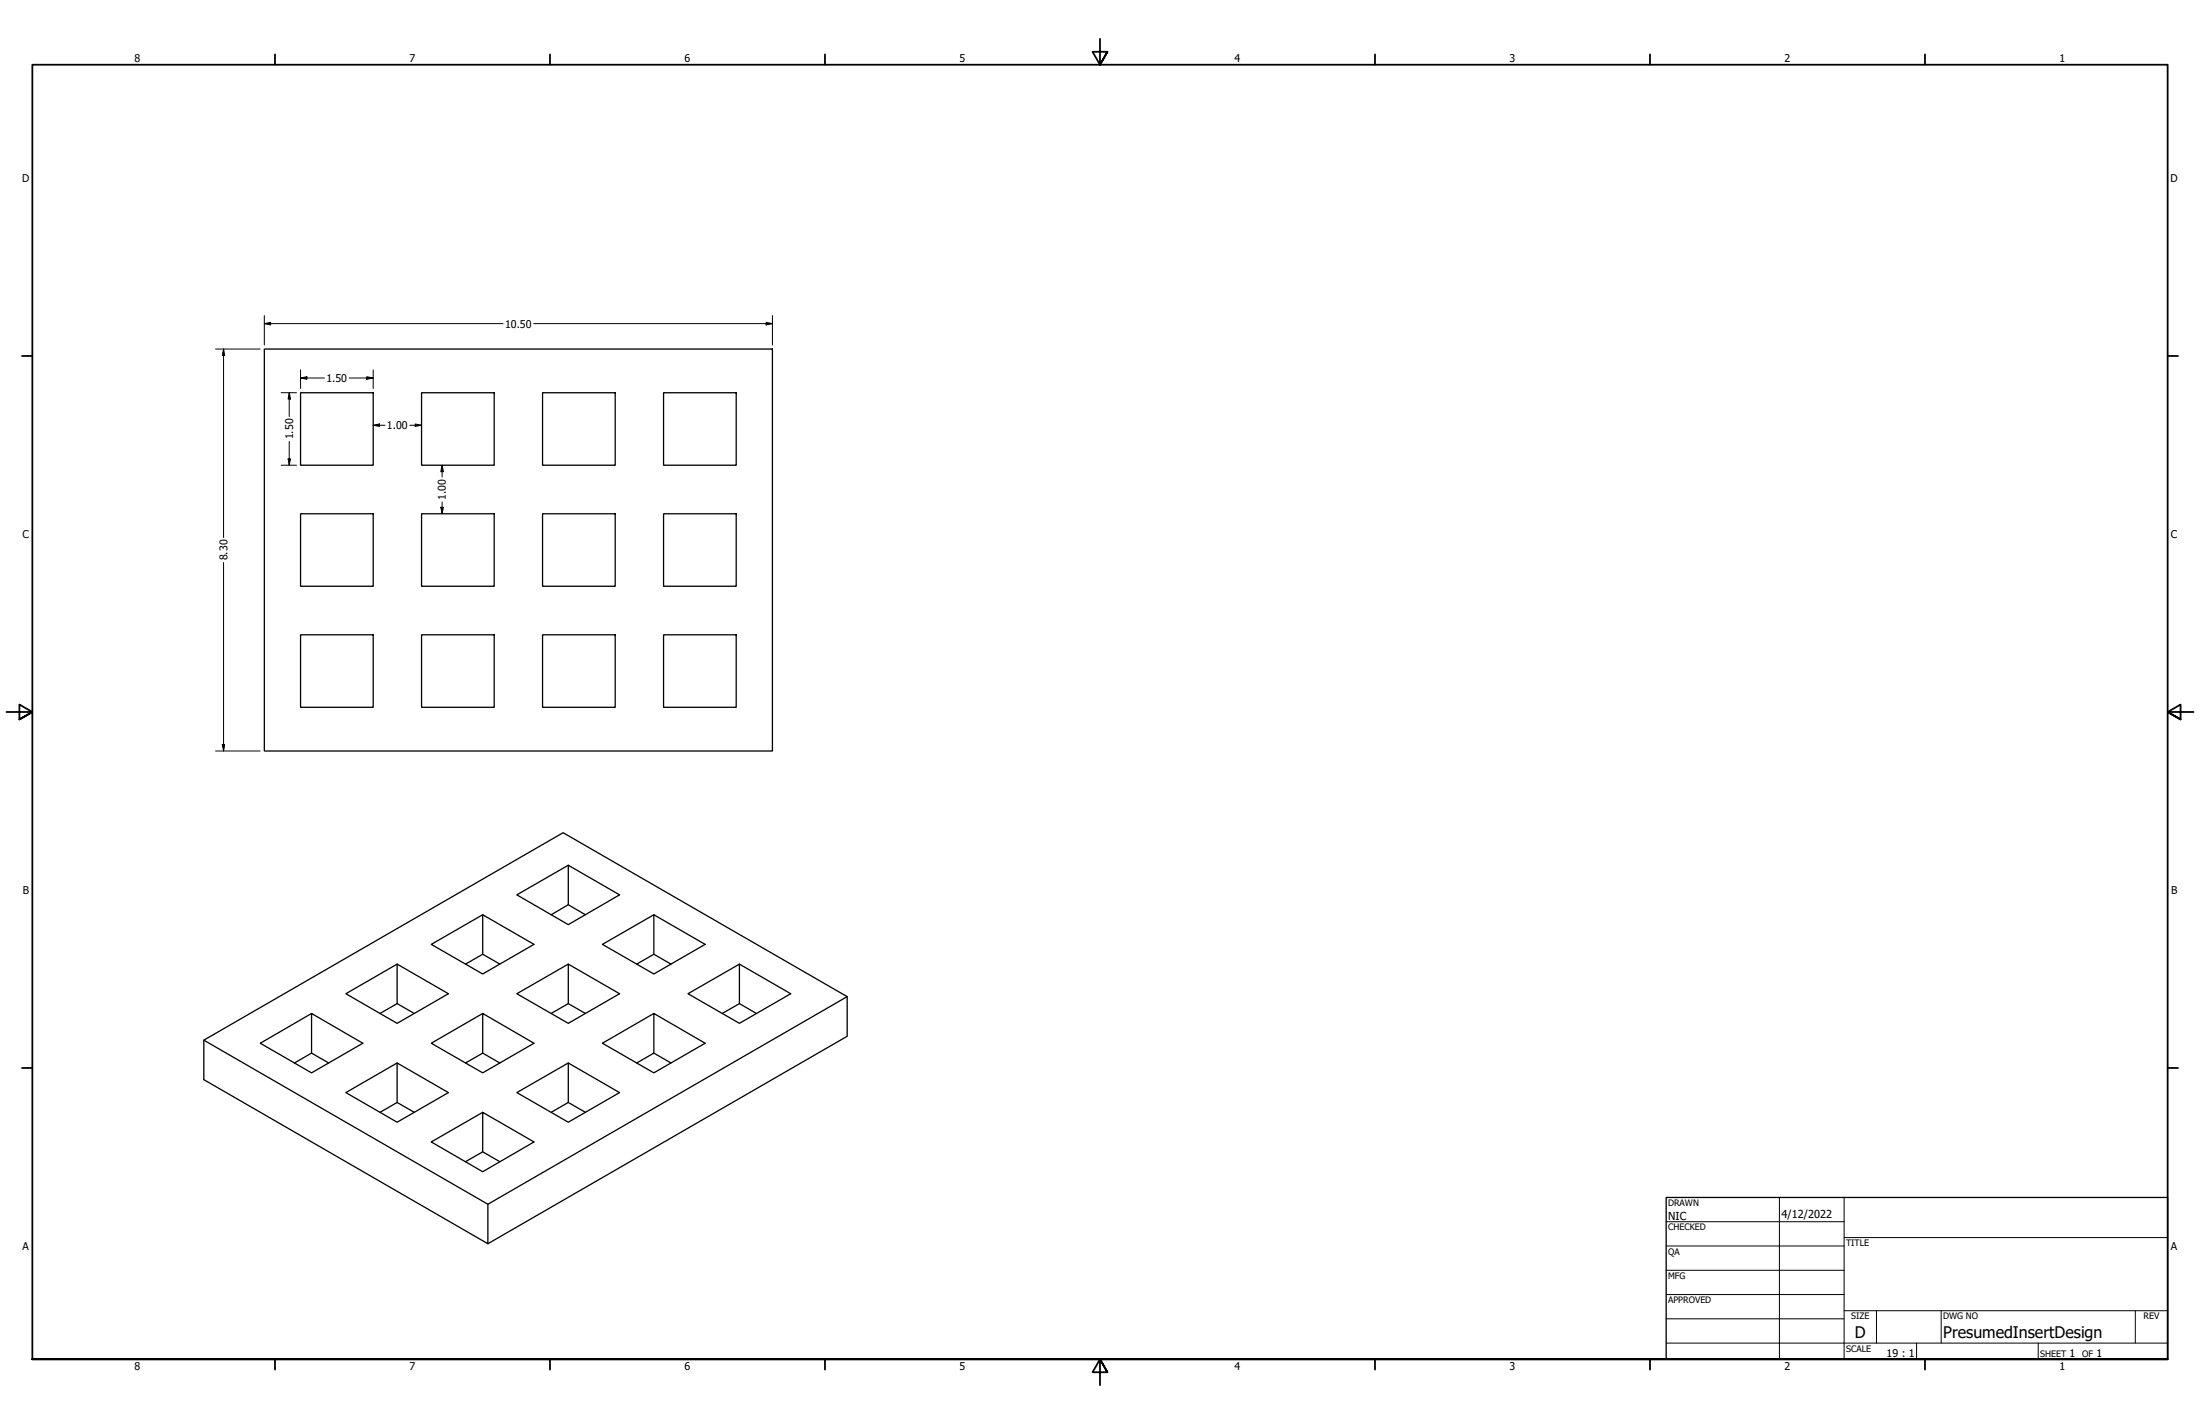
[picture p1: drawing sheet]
<svg xmlns="http://www.w3.org/2000/svg" width="864mm" height="559mm" viewBox="0 0 864 559" stroke-linecap="round" stroke-linejoin="round" font-family="sans-serif">
<!-- layer: Visible (ANSI) -->
<g fill="none" stroke="#000" stroke-width=".51">
<path d="M103.8 137h199.4v157.7h-199.4zM118 154.1h28.5v28.5h-28.5zM165.5 154.1h28.5v28.5h-28.5zM213 154.1h28.5v28.5h-28.5zM260.5 154.1h28.5v28.5h-28.5zM118 201.6h28.5v28.5h-28.5zM165.5 201.6h28.5v28.5h-28.5zM213 201.6h28.5v28.5h-28.5zM260.5 201.6h28.5v28.5h-28.5zM118 249.1h28.5v28.5h-28.5zM165.5 249.1h28.5v28.5h-28.5zM213 249.1h28.5v28.5h-28.5z"/>
<path d="M260.5 249.1h28.5v28.5h-28.5zM223.1 339.5l-20.2 11.7 20.2 11.6 20.1-11.6-20.1-11.7v15.5l-6.8 4M189.5 359l-20.2 11.6 20.2 11.6 20.1-11.6-20.1-11.6v15.5l-6.7 3.8M223.1 355l6.7 4M256.7 359l-20.2 11.6 20.2 11.6 20.1-11.6-20.1-11.6v15.5l-6.8 3.8M155.9 378.3l-20.1 11.7 20.1 11.6 20.1-11.6-20.1-11.7v15.5l-6.7 3.9M189.5 374.5l6.7 3.8M223.1 378.3l-20.2 11.7 20.2 11.6 20.1-11.6-20.1-11.7v15.5l-6.8 3.9M256.7 374.5l6.7 3.8M290.3 378.3l-20.2 11.7 20.2 11.6 20.1-11.6-20.1-11.7v15.5l-6.8 3.9M122.3 397.7l-20.1 11.7 20.1 11.6 20.1-11.6-20.1-11.7v15.6l-6.7 3.8M155.9 393.8l6.7 3.9"/>
<path d="M189.5 397.7l-20.2 11.7 20.2 11.6 20.1-11.6-20.1-11.7v15.6l-6.7 3.8M223.1 393.8l6.7 3.9M256.7 397.7l-20.2 11.7 20.2 11.6 20.1-11.6-20.1-11.7v15.6l-6.8 3.8M290.3 393.8l6.6 3.9M332.5 391.1l-141 81.5v15.5l-111.5-64.4v-15.5l141-81.4 111.5 64.3v15.6l-141 81.4M80 408.2l111.5 64.4M122.3 413.3l6.7 3.8M155.9 417.1l-20.1 11.7 20.1 11.6 20.1-11.6-20.1-11.7v15.5l-6.7 3.9M189.5 413.3l6.7 3.8M223.1 417.1l-20.2 11.7 20.2 11.6 20.1-11.6-20.1-11.7v15.5l-6.8 3.9M256.7 413.3l6.7 3.8M155.9 432.6l6.7 3.9"/>
<path d="M189.5 436.5l-20.2 11.6 20.2 11.7 20.1-11.7-20.1-11.6v15.5l-6.7 3.9M223.1 432.6l6.7 3.9M189.5 452l6.7 3.9"/>
</g>
<!-- layer: Border (ANSI) -->
<g fill="none" stroke="#000" stroke-width=".7">
<path d="M431.8 15.2v10.2l-2.9-5.1h5.8l-2.9 5.1 2.9-5.1M107.9 21.3v4.1M215.9 21.3v4.1M323.8 21.3v4.1M539.8 21.3v4.1M647.7 21.3v4.1M755.6 21.3v4.1M8.6 139.7h4.1M850.9 139.7h4.1M2.5 279.4h10.2l-5.1-2.9v5.8l5.1-2.9-5.1 2.9M861.1 279.4h-10.2l5.1-2.9v5.8l-5.1-2.9 5.1 2.9M8.6 419.1h4.1"/>
<path d="M850.9 419.1h4.1M12.7 533.4v-508h838.2v508h-838.2h838.2M107.9 533.4v4.1M215.9 533.4v4.1M323.8 533.4v4.1M434.7 538.5l-2.9-5.1 2.9 5.1h-5.8l2.9-5.1v10.2M539.8 533.4v4.1M647.7 533.4v4.1M755.6 533.4v4.1"/>
</g>
<!-- layer: Title (ANSI) -->
<g fill="none" stroke="#000" stroke-width=".39">
<path d="M654 479.4h69.9M698.5 469.9v63.5M723.9 469.9v63.5M654 488.9h69.9M654 498.5h69.9M723.9 485.6h127M654 508h69.9M654 517.5h69.9M723.9 514.3h127M736.6 514.3v12.7M762 514.3v12.7M838.2 514.3v12.7"/>
<path d="M654 527h196.9M752.3 527v6.4M800.1 527v6.4"/>
</g>
<path d="M654 469.9h196.9v63.5h-196.9z" fill="none" stroke="#000" stroke-width=".51"/>
<!-- layer: Dimension (ANSI) -->
<g fill="none" stroke="#000" stroke-width=".39">
<path d="M84.6 137h17.5M87.8 137l.4 2.5h-1zM87.8 137v73.9M103.8 127l2.4-.5v1zM103.8 127h93.7M103.8 123.8v11.6M209.5 127h93.7M300.7 126.5l2.5 .5-2.5 .5zM303.2 123.8v11.6M110.4 154.1h6M113.5 154.1l.5 2.5h-.9zM113.5 154.1v9.3"/>
<path d="M118 148.3l2.5-.5v1zM118 148.3h9.4M118 145.2v7.3M137.1 148.3h9.4M144 147.8l2.5 .5-2.5 .5zM146.5 145.2v7.3M113.5 173.2v9.4M146.5 166.9l2.5-.5v.9zM146.5 166.9h4.6M160.8 166.9h4.7M163 166.4l2.5 .5-2.5 .4zM110.4 182.6h6"/>
<path d="M113.1 180.1h.9l-.5 2.5zM173 199.1h1.1l-.6 2.5zM173.5 182.6l.6 2.5h-1.1zM173.5 182.6v4.6M173.5 197v4.6M87.8 220.7v74M84.6 294.7h17.5M87.2 292.2h1l-.4 2.5z"/>
</g>
<g fill="#000">
<path d="M87.8 137l.4 2.5h-1z" fill-rule="evenodd"/>
<path d="M103.8 127l2.4-.5v1z" fill-rule="evenodd"/>
<path d="M300.7 126.5l2.5 .5-2.5 .5z" fill-rule="evenodd"/>
<path d="M113.5 154.1l.5 2.5h-.9z" fill-rule="evenodd"/>
<path d="M118 148.3l2.5-.5v1z" fill-rule="evenodd"/>
<path d="M144 147.8l2.5 .5-2.5 .5z" fill-rule="evenodd"/>
<path d="M146.5 166.9l2.5-.5v.9z" fill-rule="evenodd"/>
<path d="M163 166.4l2.5 .5-2.5 .4z" fill-rule="evenodd"/>
<path d="M113.1 180.1h.9l-.5 2.5z" fill-rule="evenodd"/>
<path d="M173 199.1h1.1l-.6 2.5z" fill-rule="evenodd"/>
<path d="M173.5 182.6l.6 2.5h-1.1z" fill-rule="evenodd"/>
<path d="M87.2 292.2h1l-.4 2.5z" fill-rule="evenodd"/>
</g>
<g font-size="6.3">
<text x="728.1" y="524.9">D</text>
<text x="762.8" y="525">PresumedInsertDesign</text>
</g>
<g font-size="4.3">
<text x="654.8" y="478.6">NIC</text>
<text x="699.3" y="478">4/12/2022</text>
</g>
<g font-size="4.2">
<text x="52.8" y="24.4">8</text>
<text x="160.8" y="24.4">7</text>
<text x="268.7" y="24.4">6</text>
<text x="376.7" y="24.4">5</text>
<text x="484.6" y="24.4">4</text>
<text x="592.6" y="24.4">3</text>
<text x="700.5" y="24.4">2</text>
<text x="808.5" y="24.4">1</text>
<text x="8.8" y="71.4">D</text>
<text x="852" y="71.4">D</text>
<text x="198.2" y="128.5">10.50</text>
<text x="128.1" y="149.9">1.50</text>
<text x="115.1" y="172.4" transform="rotate(-90 115.1 172.4)">1.50</text>
<text x="151.9" y="168.4">1.00</text>
<text x="175.1" y="196.2" transform="rotate(-90 175.1 196.2)">1.00</text>
<text x="8.9" y="211.1">C</text>
<text x="852.2" y="211.1">C</text>
<text x="89.3" y="219.9" transform="rotate(-90 89.3 219.9)">8.30</text>
<text x="9" y="350.8">B</text>
<text x="852.2" y="350.8">B</text>
<text x="8.9" y="490.5">A</text>
<text x="852.2" y="490.5">A</text>
<text x="740.6" y="532.6">19 : 1</text>
<text x="812.4" y="532.6">1</text>
<text x="823" y="532.6">1</text>
<text x="52.8" y="537.5">8</text>
<text x="160.8" y="537.5">7</text>
<text x="268.7" y="537.5">6</text>
<text x="376.7" y="537.5">5</text>
<text x="484.6" y="537.5">4</text>
<text x="592.6" y="537.5">3</text>
<text x="700.5" y="537.5">2</text>
<text x="808.5" y="537.5">1</text>
</g>
<g font-size="3.5">
<text x="654.8" y="473.2">DRAWN</text>
<text x="654.8" y="482.8">CHECKED</text>
<text x="724.7" y="488.9">TITLE</text>
<text x="654.8" y="492.3">QA</text>
<text x="654.8" y="501.8">MFG</text>
<text x="654.8" y="511.4">APPROVED</text>
<text x="726.7" y="517.7">SIZE</text>
<text x="762.8" y="517.7">DWG NO</text>
<text x="841.4" y="517.7">REV</text>
<text x="724.7" y="530.4">SCALE</text>
<text x="800.9" y="532.6">SHEET</text>
<text x="817.4" y="532.6">OF</text>
</g>
</svg>
